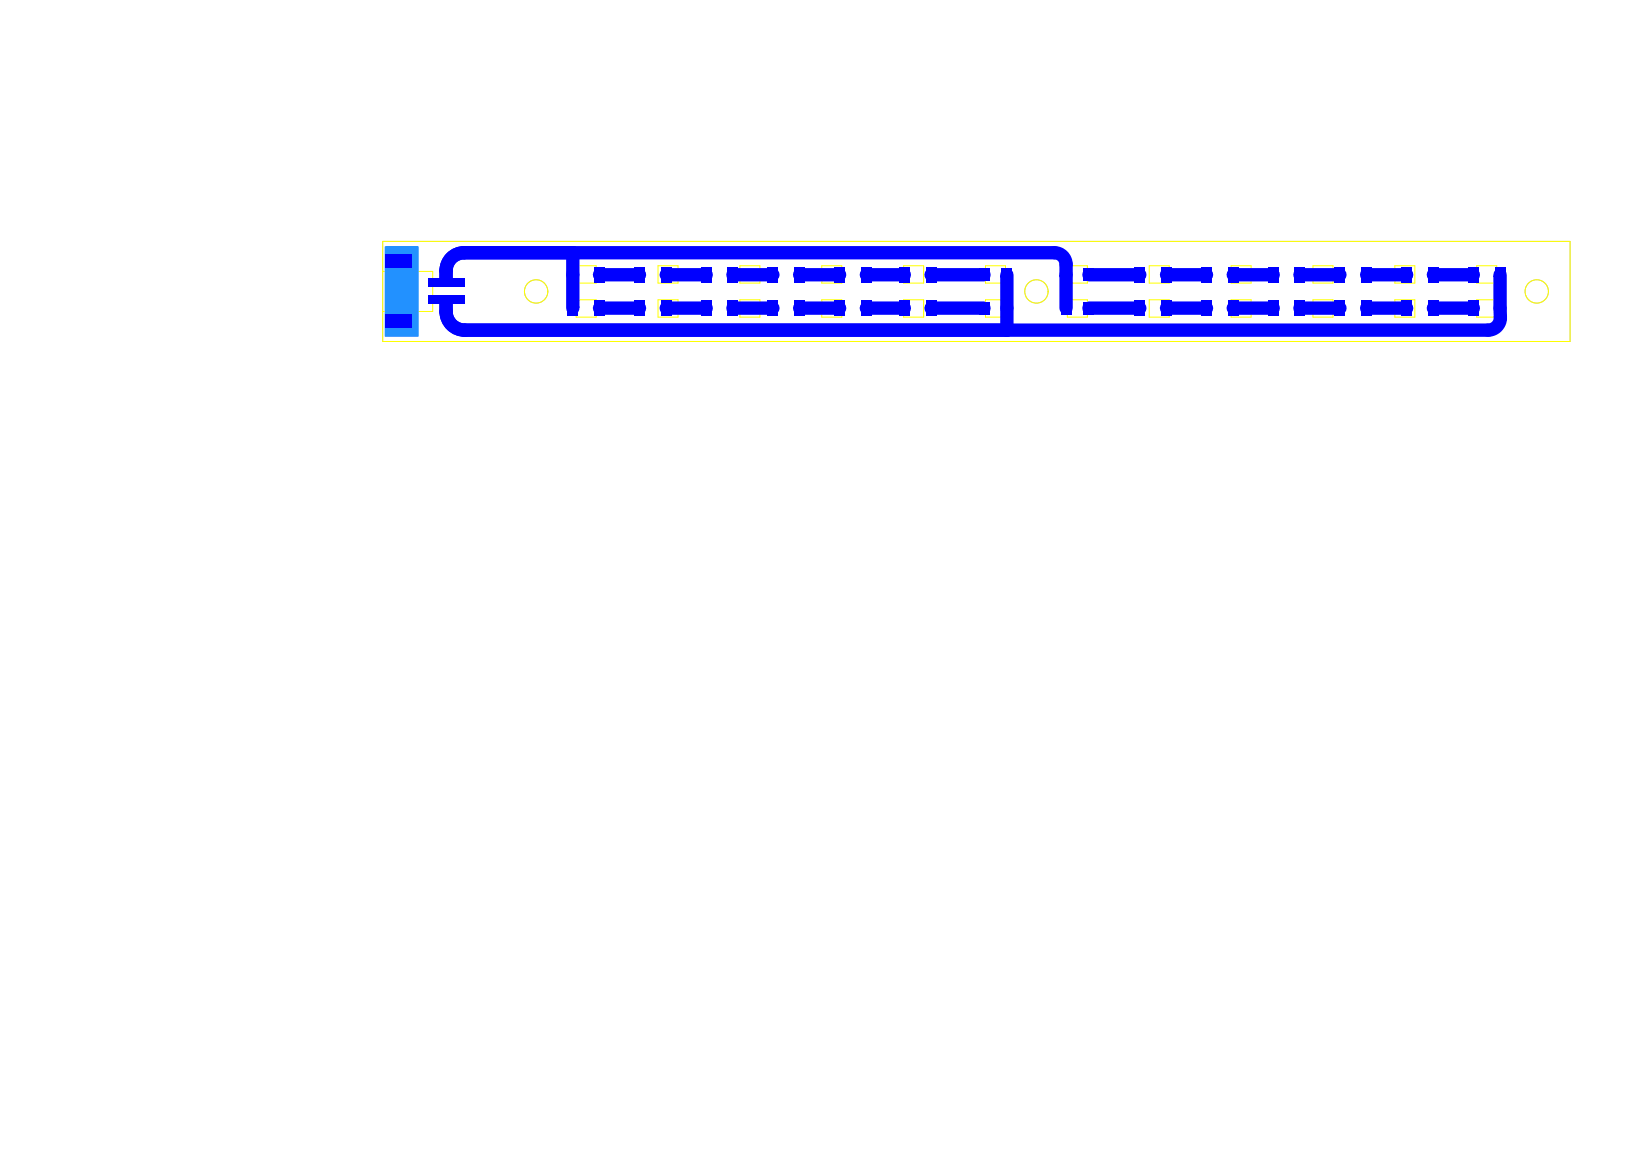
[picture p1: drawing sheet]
<svg xmlns="http://www.w3.org/2000/svg" width="297mm" height="210mm" viewBox="0 0 297 210" stroke-linecap="round" stroke-linejoin="round" font-family="sans-serif">
<g fill="none" stroke="#c0c0c0" stroke-width=".18">
<path d="M69.9 44.1h216.8v18.2h-216.8z"/>
<circle cx="97.9" cy="53.2" r="2.13"/>
<circle cx="189.2" cy="53.2" r="2.13"/>
<circle cx="280.6" cy="53.2" r="2.13"/>
</g>
<g fill="none" stroke="#ff0" stroke-width=".18">
<path d="M69.9 44.1h216.8v18.2h-216.8M135.1 54.7h3.6v3.2h-3.6zM135.1 48.5h3.6v3.2h-3.6M150 54.7h3.7v3.2h-3.7zM153.7 48.5h-3.7v3.2h3.7M224.8 54.7h3.6v3.2h-3.6zM224.8 48.5h3.6v3.2h-3.6M239.7 54.7h3.7v3.2h-3.7zM239.7 48.5h3.7M239.7 51.7h3.7"/>
<circle cx="97.9" cy="53.2" r="2.13"/>
<circle cx="189.2" cy="53.2" r="2.13"/>
<circle cx="280.6" cy="53.2" r="2.13"/>
</g>
<g fill="none" stroke="#00f" stroke-width="2.4">
<path d="M84.7 46.1h107.8a2.12 2.12 0 0 1 2.1 2.2M104.6 46.1v10.1M109.4 50.2h7.4M109.5 56.2h7.3M121.6 50.2h7.3M121.6 56.2h7.3M133.8 50.2h7.3M133.8 56.2h7.3M146 50.2h7.3M146 56.2h7.3M158.2 50.2h6.9M158.2 56.2h6.9"/>
<path d="M170 50.2h9.6M170 56.2h9.7M183.8 50.2v10.1M194.6 50.2v6M198.8 50.2h9.3M198.8 56.2h9.3M213 50.2h7.3M213 56.2h7.3M225.1 50.2h7.4M225.1 56.2h7.4M237.3 50.2h7.3M237.3 56.2h7.3"/>
<path d="M249.5 50.2h7.3M249.5 56.2h7.3M261.7 50.2h7.3M261.7 56.2h7.3M273.9 50.2v6M273.9 58a2.25 2.25 0 0 1-2.2 2.3h-186.9"/>
</g>
<g fill="#00f">
<path d="M70.2 46.5h4.9v2.4h-4.9z"/>
<path d="M70.2 57.5h4.9v2.4h-4.9z"/>
<path d="M108.5 48.8h1.9v2.8h-1.9z"/>
<path d="M178.7 49h1.9v2.3h-1.9z"/>
<path d="M197.9 49h1.8v2.3h-1.8z"/>
<path d="M120.7 48.8h1.8v2.8h-1.8z"/>
<path d="M132.9 48.8h1.8v2.8h-1.8z"/>
<path d="M140.2 48.8h1.8v2.8h-1.8z"/>
<path d="M145.1 48.8h1.8v2.8h-1.8z"/>
<path d="M157.3 48.8h1.8v2.8h-1.8z"/>
<path d="M169.1 48.8h1.8v2.8h-1.8z"/>
<path d="M212.1 48.8h1.8v2.8h-1.8z"/>
<path d="M224.2 48.8h1.9v2.8h-1.9z"/>
<path d="M236.4 48.8h1.8v2.8h-1.8z"/>
<path d="M248.6 48.8h1.8v2.8h-1.8z"/>
<path d="M260.8 48.8h1.8v2.8h-1.8z"/>
<path d="M272.9 48.8h1.9v2.8h-1.9z"/>
<path d="M103.7 54.8h1.8v2.8h-1.8z"/>
<path d="M108.5 54.8h1.9v2.8h-1.9z"/>
<path d="M115.8 54.8h1.9v2.8h-1.9z"/>
<path d="M120.7 54.8h1.8v2.8h-1.8z"/>
<path d="M128 54.8h1.8v2.8h-1.8z"/>
<path d="M132.9 54.8h1.8v2.8h-1.8z"/>
<path d="M140.2 54.8h1.8v2.8h-1.8z"/>
<path d="M145.1 54.8h1.8v2.8h-1.8z"/>
<path d="M152.4 54.8h1.8v2.8h-1.8z"/>
<path d="M157.3 54.8h1.8v2.8h-1.8z"/>
<path d="M164.2 54.8h1.8v2.8h-1.8z"/>
<path d="M169.1 54.8h1.8v2.8h-1.8z"/>
<path d="M178.7 55.1h1.9v2.3h-1.9z"/>
<path d="M197.9 55.1h1.8v2.3h-1.8z"/>
<path d="M207.2 54.8h1.8v2.8h-1.8z"/>
<path d="M212.1 54.8h1.8v2.8h-1.8z"/>
<path d="M219.4 54.8h1.8v2.8h-1.8z"/>
<path d="M224.2 54.8h1.9v2.8h-1.9z"/>
<path d="M231.5 54.8h1.9v2.8h-1.9z"/>
<path d="M236.4 54.8h1.8v2.8h-1.8z"/>
<path d="M243.7 54.8h1.8v2.8h-1.8z"/>
<path d="M248.6 54.8h1.8v2.8h-1.8z"/>
<path d="M255.9 54.8h1.8v2.8h-1.8z"/>
<path d="M260.8 54.8h1.8v2.8h-1.8z"/>
<path d="M268.1 54.8h1.8v2.8h-1.8z"/>
</g>
<text font-size="14.1" fill="#00f" x="69.9" y="58.3">24VIN</text>
<g font-size="6.7" fill="#00f">
<text x="83.8" y="52.4" transform="rotate(-90 83.8 52.4)">24VINx2</text>
<text x="83.8" y="55.5" transform="rotate(-90 83.8 55.5)">24VINx1</text>
</g>
<g font-size="3.9" fill="#00f">
<text x="177.9" y="51.5">R1</text>
<text x="192.9" y="51.5">R2</text>
<text x="177.9" y="57.6">R3</text>
<text x="192.9" y="57.6">R4</text>
</g>
<g font-size="3.8" fill="#00f">
<text x="103.2" y="51.5">U1</text>
<text x="115.4" y="51.5">U2</text>
<text x="127.5" y="51.5">U3</text>
<text x="151.9" y="51.5">U5</text>
<text x="163.7" y="51.5">U6</text>
<text x="206.7" y="51.5">U7</text>
<text x="218.9" y="51.5">U8</text>
<text x="231.1" y="51.5">U9</text>
<text x="243.2" y="51.5">U10</text>
<text x="255.4" y="51.5">U11</text>
<text x="267.6" y="51.5">U12</text>
<text x="267.6" y="57.6">U24</text>
</g>
<g font-size="3.8" fill="#ff0">
<text x="103.2" y="57.6">U13</text>
<text x="115.4" y="57.6">U14</text>
<text x="163.7" y="57.6">U18</text>
<text x="206.7" y="57.6">U19</text>
<text x="255.4" y="57.6">U23</text>
</g>
</svg>
